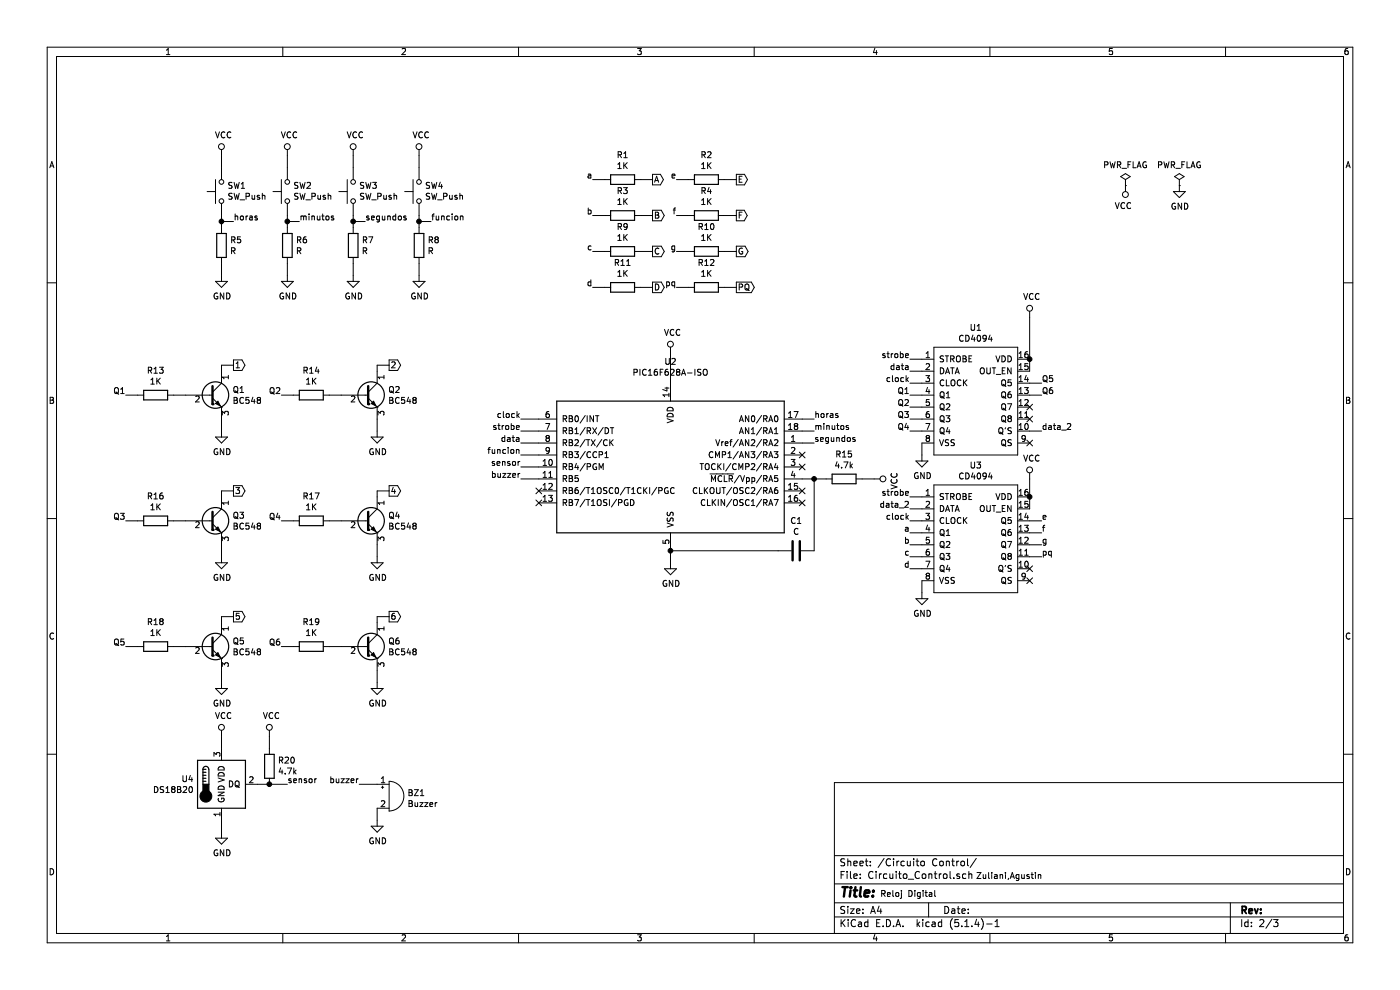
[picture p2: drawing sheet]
EESchema Schematic File Version 4
LIBS:Circuito Electrico-cache
EELAYER 30 0
EELAYER END
$Descr A4 11693 8268
encoding utf-8
Sheet 2 3
Title ""
Date ""
Rev ""
Comp ""
Comment1 ""
Comment2 ""
Comment3 ""
Comment4 ""
$EndDescr
$Comp
L MCU_Microchip_PIC16:PIC16F628A-ISO U2
U 1 1
P 5600 3900
F 0 "U2" H 5600 4781 50  0000 C CNN
F 1 "PIC16F628A-ISO" H 5600 4690 50  0000 C CNN
F 2 "" H 5600 3900 50  0001 C CIN
F 3 "http://ww1.microchip.com/downloads/en/DeviceDoc/40300c.pdf" H 5600 3900 50  0001 C CNN
	1    5600 3900
	1    0    0    -1  
$EndComp
$Comp
L Switch:SW_Push SW3
U 1 1
P 2950 1600
F 0 "SW3" V 2996 1552 50  0000 R CNN
F 1 "SW_Push" V 2905 1552 50  0000 R CNN
F 2 "" H 2950 1800 50  0001 C CNN
F 3 "~" H 2950 1800 50  0001 C CNN
	1    2950 1600
	0    -1   -1   0   
$EndComp
$Comp
L Device:R R7
U 1 1
P 2950 2050
F 0 "R7" H 3020 2096 50  0000 L CNN
F 1 "R" H 3020 2005 50  0000 L CNN
F 2 "Resistor_THT:R_Axial_DIN0207_L6.3mm_D2.5mm_P10.16mm_Horizontal" V 2880 2050 50  0001 C CNN
F 3 "~" H 2950 2050 50  0001 C CNN
	1    2950 2050
	1    0    0    -1  
$EndComp
Wire Wire Line
	2950 1800 2950 1850
$Comp
L power:VCC #PWR03
U 1 1
P 2950 1300
F 0 "#PWR03" H 2950 1150 50  0001 C CNN
F 1 "VCC" H 2967 1473 50  0000 C CNN
F 2 "" H 2950 1300 50  0001 C CNN
F 3 "" H 2950 1300 50  0001 C CNN
	1    2950 1300
	1    0    0    -1  
$EndComp
Wire Wire Line
	2950 1300 2950 1400
$Comp
L power:GND #PWR07
U 1 1
P 2950 2300
F 0 "#PWR07" H 2950 2050 50  0001 C CNN
F 1 "GND" H 2955 2127 50  0000 C CNN
F 2 "" H 2950 2300 50  0001 C CNN
F 3 "" H 2950 2300 50  0001 C CNN
	1    2950 2300
	1    0    0    -1  
$EndComp
Wire Wire Line
	2950 2300 2950 2200
$Comp
L power:GND #PWR018
U 1 1
P 5600 4700
F 0 "#PWR018" H 5600 4450 50  0001 C CNN
F 1 "GND" H 5605 4527 50  0000 C CNN
F 2 "" H 5600 4700 50  0001 C CNN
F 3 "" H 5600 4700 50  0001 C CNN
	1    5600 4700
	1    0    0    -1  
$EndComp
Wire Wire Line
	5600 4700 5600 4600
$Comp
L Switch:SW_Push SW4
U 1 1
P 3500 1600
F 0 "SW4" V 3546 1552 50  0000 R CNN
F 1 "SW_Push" V 3455 1552 50  0000 R CNN
F 2 "" H 3500 1800 50  0001 C CNN
F 3 "~" H 3500 1800 50  0001 C CNN
	1    3500 1600
	0    -1   -1   0   
$EndComp
$Comp
L Device:R R8
U 1 1
P 3500 2050
F 0 "R8" H 3570 2096 50  0000 L CNN
F 1 "R" H 3570 2005 50  0000 L CNN
F 2 "Resistor_THT:R_Axial_DIN0207_L6.3mm_D2.5mm_P10.16mm_Horizontal" V 3430 2050 50  0001 C CNN
F 3 "~" H 3500 2050 50  0001 C CNN
	1    3500 2050
	1    0    0    -1  
$EndComp
Wire Wire Line
	3500 1800 3500 1850
$Comp
L power:VCC #PWR04
U 1 1
P 3500 1300
F 0 "#PWR04" H 3500 1150 50  0001 C CNN
F 1 "VCC" H 3517 1473 50  0000 C CNN
F 2 "" H 3500 1300 50  0001 C CNN
F 3 "" H 3500 1300 50  0001 C CNN
	1    3500 1300
	1    0    0    -1  
$EndComp
Wire Wire Line
	3500 1300 3500 1400
$Comp
L power:GND #PWR08
U 1 1
P 3500 2300
F 0 "#PWR08" H 3500 2050 50  0001 C CNN
F 1 "GND" H 3505 2127 50  0000 C CNN
F 2 "" H 3500 2300 50  0001 C CNN
F 3 "" H 3500 2300 50  0001 C CNN
	1    3500 2300
	1    0    0    -1  
$EndComp
Wire Wire Line
	3500 2300 3500 2200
$Comp
L Switch:SW_Push SW2
U 1 1
P 2400 1600
F 0 "SW2" V 2446 1552 50  0000 R CNN
F 1 "SW_Push" V 2355 1552 50  0000 R CNN
F 2 "" H 2400 1800 50  0001 C CNN
F 3 "~" H 2400 1800 50  0001 C CNN
	1    2400 1600
	0    -1   -1   0   
$EndComp
$Comp
L Device:R R6
U 1 1
P 2400 2050
F 0 "R6" H 2470 2096 50  0000 L CNN
F 1 "R" H 2470 2005 50  0000 L CNN
F 2 "Resistor_THT:R_Axial_DIN0207_L6.3mm_D2.5mm_P10.16mm_Horizontal" V 2330 2050 50  0001 C CNN
F 3 "~" H 2400 2050 50  0001 C CNN
	1    2400 2050
	1    0    0    -1  
$EndComp
Wire Wire Line
	2400 1800 2400 1850
$Comp
L power:VCC #PWR02
U 1 1
P 2400 1300
F 0 "#PWR02" H 2400 1150 50  0001 C CNN
F 1 "VCC" H 2417 1473 50  0000 C CNN
F 2 "" H 2400 1300 50  0001 C CNN
F 3 "" H 2400 1300 50  0001 C CNN
	1    2400 1300
	1    0    0    -1  
$EndComp
Wire Wire Line
	2400 1300 2400 1400
$Comp
L power:GND #PWR06
U 1 1
P 2400 2300
F 0 "#PWR06" H 2400 2050 50  0001 C CNN
F 1 "GND" H 2405 2127 50  0000 C CNN
F 2 "" H 2400 2300 50  0001 C CNN
F 3 "" H 2400 2300 50  0001 C CNN
	1    2400 2300
	1    0    0    -1  
$EndComp
Wire Wire Line
	2400 2300 2400 2200
$Comp
L Switch:SW_Push SW1
U 1 1
P 1850 1600
F 0 "SW1" V 1896 1552 50  0000 R CNN
F 1 "SW_Push" V 1805 1552 50  0000 R CNN
F 2 "Battery:BatteryHolder_Keystone_3008_1x2450" H 1850 1800 50  0001 C CNN
F 3 "~" H 1850 1800 50  0001 C CNN
	1    1850 1600
	0    -1   -1   0   
$EndComp
$Comp
L Device:R R5
U 1 1
P 1850 2050
F 0 "R5" H 1920 2096 50  0000 L CNN
F 1 "R" H 1920 2005 50  0000 L CNN
F 2 "Resistor_THT:R_Axial_DIN0207_L6.3mm_D2.5mm_P10.16mm_Horizontal" V 1780 2050 50  0001 C CNN
F 3 "~" H 1850 2050 50  0001 C CNN
	1    1850 2050
	1    0    0    -1  
$EndComp
Wire Wire Line
	1850 1800 1850 1850
$Comp
L power:VCC #PWR01
U 1 1
P 1850 1300
F 0 "#PWR01" H 1850 1150 50  0001 C CNN
F 1 "VCC" H 1867 1473 50  0000 C CNN
F 2 "" H 1850 1300 50  0001 C CNN
F 3 "" H 1850 1300 50  0001 C CNN
	1    1850 1300
	1    0    0    -1  
$EndComp
Wire Wire Line
	1850 1300 1850 1400
$Comp
L power:GND #PWR05
U 1 1
P 1850 2300
F 0 "#PWR05" H 1850 2050 50  0001 C CNN
F 1 "GND" H 1855 2127 50  0000 C CNN
F 2 "" H 1850 2300 50  0001 C CNN
F 3 "" H 1850 2300 50  0001 C CNN
	1    1850 2300
	1    0    0    -1  
$EndComp
Wire Wire Line
	1850 2300 1850 2200
Wire Wire Line
	1850 1850 1950 1850
Connection ~ 1850 1850
Wire Wire Line
	1850 1850 1850 1900
Wire Wire Line
	2400 1850 2500 1850
Connection ~ 2400 1850
Wire Wire Line
	2400 1850 2400 1900
Wire Wire Line
	2950 1850 3050 1850
Connection ~ 2950 1850
Wire Wire Line
	2950 1850 2950 1900
Wire Wire Line
	3500 1850 3600 1850
Connection ~ 3500 1850
Wire Wire Line
	3500 1850 3500 1900
Text Label 1950 1850 0    50   ~ 0
horas
Text Label 2500 1850 0    50   ~ 0
minutos
Text Label 3050 1850 0    50   ~ 0
segundos
Text Label 3600 1850 0    50   ~ 0
funcion
$Comp
L power:VCC #PWR010
U 1 1
P 5600 2950
F 0 "#PWR010" H 5600 2800 50  0001 C CNN
F 1 "VCC" H 5617 3123 50  0000 C CNN
F 2 "" H 5600 2950 50  0001 C CNN
F 3 "" H 5600 2950 50  0001 C CNN
	1    5600 2950
	1    0    0    -1  
$EndComp
Wire Wire Line
	5600 2950 5600 3200
Wire Wire Line
	6700 3600 6800 3600
Text Label 6800 3600 0    50   ~ 0
minutos
Wire Wire Line
	6700 3500 6800 3500
Text Label 6800 3500 0    50   ~ 0
horas
Wire Wire Line
	6700 3700 6800 3700
Text Label 6800 3700 0    50   ~ 0
segundos
Wire Wire Line
	4500 3800 4350 3800
Text Label 4350 3800 2    50   ~ 0
funcion
Wire Wire Line
	4500 3700 4350 3700
Text Label 4350 3700 2    50   ~ 0
data
Wire Wire Line
	4500 3500 4350 3500
Text Label 4350 3500 2    50   ~ 0
clock
Wire Wire Line
	4500 3600 4350 3600
Text Label 4350 3600 2    50   ~ 0
strobe
Wire Wire Line
	4500 4000 4350 4000
Text Label 4350 4000 2    50   ~ 0
buzzer
$Comp
L Cd4094:CD4094 U1
U 1 1
P 7950 3150
F 0 "U1" H 8150 3565 50  0000 C CNN
F 1 "CD4094" H 8150 3474 50  0000 C CNN
F 2 "" H 7950 3150 50  0001 C CNN
F 3 "" H 7950 3150 50  0001 C CNN
	1    7950 3150
	1    0    0    -1  
$EndComp
$Comp
L Cd4094:CD4094 U3
U 1 1
P 7950 4300
F 0 "U3" H 8150 4715 50  0000 C CNN
F 1 "CD4094" H 8150 4624 50  0000 C CNN
F 2 "" H 7950 4300 50  0001 C CNN
F 3 "" H 7950 4300 50  0001 C CNN
	1    7950 4300
	1    0    0    -1  
$EndComp
Wire Wire Line
	7700 3000 7600 3000
Text Label 7600 3000 2    50   ~ 0
strobe
Wire Wire Line
	7700 3100 7600 3100
Text Label 7600 3100 2    50   ~ 0
data
Wire Wire Line
	7700 3200 7600 3200
Text Label 7600 3200 2    50   ~ 0
clock
Wire Wire Line
	8600 3000 8600 3100
$Comp
L power:VCC #PWR09
U 1 1
P 8600 2650
F 0 "#PWR09" H 8600 2500 50  0001 C CNN
F 1 "VCC" H 8617 2823 50  0000 C CNN
F 2 "" H 8600 2650 50  0001 C CNN
F 3 "" H 8600 2650 50  0001 C CNN
	1    8600 2650
	1    0    0    -1  
$EndComp
Wire Wire Line
	8600 2650 8600 3000
Connection ~ 8600 3000
$Comp
L power:GND #PWR013
U 1 1
P 7700 3800
F 0 "#PWR013" H 7700 3550 50  0001 C CNN
F 1 "GND" H 7705 3627 50  0000 C CNN
F 2 "" H 7700 3800 50  0001 C CNN
F 3 "" H 7700 3800 50  0001 C CNN
	1    7700 3800
	1    0    0    -1  
$EndComp
Wire Wire Line
	7700 3800 7700 3700
Wire Wire Line
	8600 4150 8600 4250
$Comp
L power:VCC #PWR015
U 1 1
P 8600 4000
F 0 "#PWR015" H 8600 3850 50  0001 C CNN
F 1 "VCC" H 8617 4173 50  0000 C CNN
F 2 "" H 8600 4000 50  0001 C CNN
F 3 "" H 8600 4000 50  0001 C CNN
	1    8600 4000
	1    0    0    -1  
$EndComp
Wire Wire Line
	8600 4000 8600 4150
Connection ~ 8600 4150
$Comp
L power:GND #PWR019
U 1 1
P 7700 4950
F 0 "#PWR019" H 7700 4700 50  0001 C CNN
F 1 "GND" H 7705 4777 50  0000 C CNN
F 2 "" H 7700 4950 50  0001 C CNN
F 3 "" H 7700 4950 50  0001 C CNN
	1    7700 4950
	1    0    0    -1  
$EndComp
Wire Wire Line
	7700 4950 7700 4850
Wire Wire Line
	8600 3600 8700 3600
Text Label 8700 3600 0    50   ~ 0
data_2
Wire Wire Line
	7700 4250 7600 4250
Text Label 7600 4250 2    50   ~ 0
data_2
Wire Wire Line
	7700 4150 7600 4150
Text Label 7600 4150 2    50   ~ 0
strobe
Wire Wire Line
	7700 4350 7600 4350
Text Label 7600 4350 2    50   ~ 0
clock
Text Label 7600 3300 2    50   ~ 0
Q1
Wire Wire Line
	7600 3300 7700 3300
Text Label 7600 3400 2    50   ~ 0
Q2
Wire Wire Line
	7600 3400 7700 3400
Text Label 7600 3500 2    50   ~ 0
Q3
Wire Wire Line
	7600 3500 7700 3500
Text Label 7600 3600 2    50   ~ 0
Q4
Wire Wire Line
	7600 3600 7700 3600
Text Label 8700 3200 0    50   ~ 0
Q5
Wire Wire Line
	8700 3200 8600 3200
Text Label 8700 3300 0    50   ~ 0
Q6
Wire Wire Line
	8700 3300 8600 3300
$Comp
L Transistor_BJT:BC548 Q1
U 1 1
P 1750 3300
F 0 "Q1" H 1941 3346 50  0000 L CNN
F 1 "BC548" H 1941 3255 50  0000 L CNN
F 2 "Package_TO_SOT_THT:TO-92_Inline" H 1950 3225 50  0001 L CIN
F 3 "http://www.fairchildsemi.com/ds/BC/BC547.pdf" H 1750 3300 50  0001 L CNN
	1    1750 3300
	1    0    0    -1  
$EndComp
$Comp
L power:GND #PWR011
U 1 1
P 1850 3600
F 0 "#PWR011" H 1850 3350 50  0001 C CNN
F 1 "GND" H 1855 3427 50  0000 C CNN
F 2 "" H 1850 3600 50  0001 C CNN
F 3 "" H 1850 3600 50  0001 C CNN
	1    1850 3600
	1    0    0    -1  
$EndComp
$Comp
L Device:R R13
U 1 1
P 1300 3300
F 0 "R13" V 1093 3300 50  0000 C CNN
F 1 "1K" V 1184 3300 50  0000 C CNN
F 2 "Resistor_THT:R_Axial_DIN0207_L6.3mm_D2.5mm_P10.16mm_Horizontal" V 1230 3300 50  0001 C CNN
F 3 "~" H 1300 3300 50  0001 C CNN
	1    1300 3300
	0    1    1    0   
$EndComp
Wire Wire Line
	1450 3300 1550 3300
Text Label 1050 3300 2    50   ~ 0
Q1
Wire Wire Line
	1050 3300 1150 3300
$Comp
L Transistor_BJT:BC548 Q3
U 1 1
P 1750 4350
F 0 "Q3" H 1941 4396 50  0000 L CNN
F 1 "BC548" H 1941 4305 50  0000 L CNN
F 2 "Package_TO_SOT_THT:TO-92_Inline" H 1950 4275 50  0001 L CIN
F 3 "http://www.fairchildsemi.com/ds/BC/BC547.pdf" H 1750 4350 50  0001 L CNN
	1    1750 4350
	1    0    0    -1  
$EndComp
$Comp
L power:GND #PWR016
U 1 1
P 1850 4650
F 0 "#PWR016" H 1850 4400 50  0001 C CNN
F 1 "GND" H 1855 4477 50  0000 C CNN
F 2 "" H 1850 4650 50  0001 C CNN
F 3 "" H 1850 4650 50  0001 C CNN
	1    1850 4650
	1    0    0    -1  
$EndComp
$Comp
L Device:R R16
U 1 1
P 1300 4350
F 0 "R16" V 1093 4350 50  0000 C CNN
F 1 "1K" V 1184 4350 50  0000 C CNN
F 2 "Resistor_THT:R_Axial_DIN0207_L6.3mm_D2.5mm_P10.16mm_Horizontal" V 1230 4350 50  0001 C CNN
F 3 "~" H 1300 4350 50  0001 C CNN
	1    1300 4350
	0    1    1    0   
$EndComp
Wire Wire Line
	1450 4350 1550 4350
Text Label 1050 4350 2    50   ~ 0
Q3
Wire Wire Line
	1050 4350 1150 4350
$Comp
L Transistor_BJT:BC548 Q5
U 1 1
P 1750 5400
F 0 "Q5" H 1941 5446 50  0000 L CNN
F 1 "BC548" H 1941 5355 50  0000 L CNN
F 2 "Package_TO_SOT_THT:TO-92_Inline" H 1950 5325 50  0001 L CIN
F 3 "http://www.fairchildsemi.com/ds/BC/BC547.pdf" H 1750 5400 50  0001 L CNN
	1    1750 5400
	1    0    0    -1  
$EndComp
$Comp
L power:GND #PWR020
U 1 1
P 1850 5700
F 0 "#PWR020" H 1850 5450 50  0001 C CNN
F 1 "GND" H 1855 5527 50  0000 C CNN
F 2 "" H 1850 5700 50  0001 C CNN
F 3 "" H 1850 5700 50  0001 C CNN
	1    1850 5700
	1    0    0    -1  
$EndComp
$Comp
L Device:R R18
U 1 1
P 1300 5400
F 0 "R18" V 1093 5400 50  0000 C CNN
F 1 "1K" V 1184 5400 50  0000 C CNN
F 2 "Resistor_THT:R_Axial_DIN0207_L6.3mm_D2.5mm_P10.16mm_Horizontal" V 1230 5400 50  0001 C CNN
F 3 "~" H 1300 5400 50  0001 C CNN
	1    1300 5400
	0    1    1    0   
$EndComp
Wire Wire Line
	1450 5400 1550 5400
Text Label 1050 5400 2    50   ~ 0
Q5
Wire Wire Line
	1050 5400 1150 5400
$Comp
L Transistor_BJT:BC548 Q2
U 1 1
P 3050 3300
F 0 "Q2" H 3241 3346 50  0000 L CNN
F 1 "BC548" H 3241 3255 50  0000 L CNN
F 2 "Package_TO_SOT_THT:TO-92_Inline" H 3250 3225 50  0001 L CIN
F 3 "http://www.fairchildsemi.com/ds/BC/BC547.pdf" H 3050 3300 50  0001 L CNN
	1    3050 3300
	1    0    0    -1  
$EndComp
$Comp
L power:GND #PWR012
U 1 1
P 3150 3600
F 0 "#PWR012" H 3150 3350 50  0001 C CNN
F 1 "GND" H 3155 3427 50  0000 C CNN
F 2 "" H 3150 3600 50  0001 C CNN
F 3 "" H 3150 3600 50  0001 C CNN
	1    3150 3600
	1    0    0    -1  
$EndComp
$Comp
L Device:R R14
U 1 1
P 2600 3300
F 0 "R14" V 2393 3300 50  0000 C CNN
F 1 "1K" V 2484 3300 50  0000 C CNN
F 2 "Resistor_THT:R_Axial_DIN0207_L6.3mm_D2.5mm_P10.16mm_Horizontal" V 2530 3300 50  0001 C CNN
F 3 "~" H 2600 3300 50  0001 C CNN
	1    2600 3300
	0    1    1    0   
$EndComp
Wire Wire Line
	2750 3300 2850 3300
Text Label 2350 3300 2    50   ~ 0
Q2
Wire Wire Line
	2350 3300 2450 3300
$Comp
L Transistor_BJT:BC548 Q4
U 1 1
P 3050 4350
F 0 "Q4" H 3241 4396 50  0000 L CNN
F 1 "BC548" H 3241 4305 50  0000 L CNN
F 2 "Package_TO_SOT_THT:TO-92_Inline" H 3250 4275 50  0001 L CIN
F 3 "http://www.fairchildsemi.com/ds/BC/BC547.pdf" H 3050 4350 50  0001 L CNN
	1    3050 4350
	1    0    0    -1  
$EndComp
$Comp
L power:GND #PWR017
U 1 1
P 3150 4650
F 0 "#PWR017" H 3150 4400 50  0001 C CNN
F 1 "GND" H 3155 4477 50  0000 C CNN
F 2 "" H 3150 4650 50  0001 C CNN
F 3 "" H 3150 4650 50  0001 C CNN
	1    3150 4650
	1    0    0    -1  
$EndComp
$Comp
L Device:R R17
U 1 1
P 2600 4350
F 0 "R17" V 2393 4350 50  0000 C CNN
F 1 "1K" V 2484 4350 50  0000 C CNN
F 2 "Resistor_THT:R_Axial_DIN0207_L6.3mm_D2.5mm_P10.16mm_Horizontal" V 2530 4350 50  0001 C CNN
F 3 "~" H 2600 4350 50  0001 C CNN
	1    2600 4350
	0    1    1    0   
$EndComp
Wire Wire Line
	2750 4350 2850 4350
Text Label 2350 4350 2    50   ~ 0
Q4
Wire Wire Line
	2350 4350 2450 4350
$Comp
L Transistor_BJT:BC548 Q6
U 1 1
P 3050 5400
F 0 "Q6" H 3241 5446 50  0000 L CNN
F 1 "BC548" H 3241 5355 50  0000 L CNN
F 2 "Package_TO_SOT_THT:TO-92_Inline" H 3250 5325 50  0001 L CIN
F 3 "http://www.fairchildsemi.com/ds/BC/BC547.pdf" H 3050 5400 50  0001 L CNN
	1    3050 5400
	1    0    0    -1  
$EndComp
$Comp
L power:GND #PWR021
U 1 1
P 3150 5700
F 0 "#PWR021" H 3150 5450 50  0001 C CNN
F 1 "GND" H 3155 5527 50  0000 C CNN
F 2 "" H 3150 5700 50  0001 C CNN
F 3 "" H 3150 5700 50  0001 C CNN
	1    3150 5700
	1    0    0    -1  
$EndComp
$Comp
L Device:R R19
U 1 1
P 2600 5400
F 0 "R19" V 2393 5400 50  0000 C CNN
F 1 "1K" V 2484 5400 50  0000 C CNN
F 2 "Resistor_THT:R_Axial_DIN0207_L6.3mm_D2.5mm_P10.16mm_Horizontal" V 2530 5400 50  0001 C CNN
F 3 "~" H 2600 5400 50  0001 C CNN
	1    2600 5400
	0    1    1    0   
$EndComp
Wire Wire Line
	2750 5400 2850 5400
Text Label 2350 5400 2    50   ~ 0
Q6
Wire Wire Line
	2350 5400 2450 5400
Text GLabel 1950 3050 2    50   Output ~ 0
1
Text GLabel 3250 3050 2    50   Output ~ 0
2
Text GLabel 1950 4100 2    50   Output ~ 0
3
Text GLabel 3250 4100 2    50   Output ~ 0
4
Text GLabel 1950 5150 2    50   Output ~ 0
5
Text GLabel 3250 5150 2    50   Output ~ 0
6
$Comp
L Device:C C1
U 1 1
P 6650 4600
F 0 "C1" V 6398 4600 50  0000 C CNN
F 1 "C" V 6489 4600 50  0000 C CNN
F 2 "Capacitor_THT:C_Disc_D3.8mm_W2.6mm_P2.50mm" H 6688 4450 50  0001 C CNN
F 3 "~" H 6650 4600 50  0001 C CNN
	1    6650 4600
	0    1    1    0   
$EndComp
Wire Wire Line
	6500 4600 5600 4600
Connection ~ 5600 4600
Wire Wire Line
	6800 4600 6800 4000
Wire Wire Line
	6800 4000 6700 4000
$Comp
L Device:R R15
U 1 1
P 7050 4000
F 0 "R15" V 6843 4000 50  0000 C CNN
F 1 "4.7k" V 6934 4000 50  0000 C CNN
F 2 "Resistor_THT:R_Axial_DIN0207_L6.3mm_D2.5mm_P10.16mm_Horizontal" V 6980 4000 50  0001 C CNN
F 3 "~" H 7050 4000 50  0001 C CNN
	1    7050 4000
	0    1    1    0   
$EndComp
Wire Wire Line
	6900 4000 6800 4000
Connection ~ 6800 4000
$Comp
L power:VCC #PWR014
U 1 1
P 7300 4000
F 0 "#PWR014" H 7300 3850 50  0001 C CNN
F 1 "VCC" H 7317 4173 50  0000 C CNN
F 2 "" H 7300 4000 50  0001 C CNN
F 3 "" H 7300 4000 50  0001 C CNN
	1    7300 4000
	0    1    1    0   
$EndComp
Wire Wire Line
	7300 4000 7200 4000
$Comp
L Sensor_Temperature:DS18B20 U4
U 1 1
P 1850 6550
F 0 "U4" H 1620 6596 50  0000 R CNN
F 1 "DS18B20" H 1620 6505 50  0000 R CNN
F 2 "Package_TO_SOT_THT:TO-92_Inline" H 850 6300 50  0001 C CNN
F 3 "http://datasheets.maximintegrated.com/en/ds/DS18B20.pdf" H 1700 6800 50  0001 C CNN
	1    1850 6550
	1    0    0    -1  
$EndComp
Text Label 4350 3900 2    50   ~ 0
sensor
Wire Wire Line
	4350 3900 4500 3900
$Comp
L power:GND #PWR025
U 1 1
P 1850 6950
F 0 "#PWR025" H 1850 6700 50  0001 C CNN
F 1 "GND" H 1855 6777 50  0000 C CNN
F 2 "" H 1850 6950 50  0001 C CNN
F 3 "" H 1850 6950 50  0001 C CNN
	1    1850 6950
	1    0    0    -1  
$EndComp
Wire Wire Line
	1850 6950 1850 6850
$Comp
L power:VCC #PWR022
U 1 1
P 1850 6150
F 0 "#PWR022" H 1850 6000 50  0001 C CNN
F 1 "VCC" H 1867 6323 50  0000 C CNN
F 2 "" H 1850 6150 50  0001 C CNN
F 3 "" H 1850 6150 50  0001 C CNN
	1    1850 6150
	1    0    0    -1  
$EndComp
Wire Wire Line
	1850 6150 1850 6250
$Comp
L Device:R R20
U 1 1
P 2250 6400
F 0 "R20" H 2180 6354 50  0000 R CNN
F 1 "4.7k" H 2180 6445 50  0000 R CNN
F 2 "Resistor_THT:R_Axial_DIN0207_L6.3mm_D2.5mm_P10.16mm_Horizontal" V 2180 6400 50  0001 C CNN
F 3 "~" H 2250 6400 50  0001 C CNN
	1    2250 6400
	-1   0    0    1   
$EndComp
Wire Wire Line
	2250 6550 2150 6550
$Comp
L power:VCC #PWR023
U 1 1
P 2250 6150
F 0 "#PWR023" H 2250 6000 50  0001 C CNN
F 1 "VCC" H 2267 6323 50  0000 C CNN
F 2 "" H 2250 6150 50  0001 C CNN
F 3 "" H 2250 6150 50  0001 C CNN
	1    2250 6150
	1    0    0    -1  
$EndComp
Wire Wire Line
	2250 6150 2250 6250
Text Label 2400 6550 0    50   ~ 0
sensor
Wire Wire Line
	2400 6550 2250 6550
Connection ~ 2250 6550
$Comp
L Device:Buzzer BZ1
U 1 1
P 3250 6650
F 0 "BZ1" H 3402 6679 50  0000 L CNN
F 1 "Buzzer" H 3402 6588 50  0000 L CNN
F 2 "Buzzer_Beeper:Buzzer_12x9.5RM7.6" V 3225 6750 50  0001 C CNN
F 3 "~" V 3225 6750 50  0001 C CNN
	1    3250 6650
	1    0    0    -1  
$EndComp
$Comp
L power:GND #PWR024
U 1 1
P 3150 6850
F 0 "#PWR024" H 3150 6600 50  0001 C CNN
F 1 "GND" H 3155 6677 50  0000 C CNN
F 2 "" H 3150 6850 50  0001 C CNN
F 3 "" H 3150 6850 50  0001 C CNN
	1    3150 6850
	1    0    0    -1  
$EndComp
Wire Wire Line
	3150 6850 3150 6750
Text Label 3000 6550 2    50   ~ 0
buzzer
Wire Wire Line
	3000 6550 3150 6550
Wire Wire Line
	3250 4100 3150 4100
Wire Wire Line
	3150 4550 3150 4650
Wire Wire Line
	1950 4100 1850 4100
Wire Wire Line
	1850 4100 1850 4150
Wire Wire Line
	1850 4550 1850 4650
Wire Wire Line
	1950 5150 1850 5150
Wire Wire Line
	1850 5150 1850 5200
Wire Wire Line
	1850 5600 1850 5700
Wire Wire Line
	3250 5150 3150 5150
Wire Wire Line
	3150 5150 3150 5200
Wire Wire Line
	3150 5600 3150 5700
Wire Wire Line
	3250 3050 3150 3050
Wire Wire Line
	3150 3050 3150 3100
Wire Wire Line
	3150 3500 3150 3600
Wire Wire Line
	1950 3050 1850 3050
Wire Wire Line
	1850 3050 1850 3100
Wire Wire Line
	1850 3500 1850 3600
Text Label 7600 4450 2    50   ~ 0
a
Wire Wire Line
	7600 4450 7700 4450
Text Label 7600 4550 2    50   ~ 0
b
Wire Wire Line
	7600 4550 7700 4550
Text Label 7600 4650 2    50   ~ 0
c
Wire Wire Line
	7600 4650 7700 4650
Text Label 7600 4750 2    50   ~ 0
d
Wire Wire Line
	7600 4750 7700 4750
Text Label 8700 4350 0    50   ~ 0
e
Wire Wire Line
	8700 4350 8600 4350
Text Label 8700 4450 0    50   ~ 0
f
Wire Wire Line
	8700 4450 8600 4450
Text Label 8700 4550 0    50   ~ 0
g
Wire Wire Line
	8700 4550 8600 4550
Text Label 8700 4650 0    50   ~ 0
pq
Wire Wire Line
	8700 4650 8600 4650
$Comp
L Device:R R1
U 1 1
P 5200 1500
F 0 "R1" V 4993 1500 50  0000 C CNN
F 1 "1K" V 5084 1500 50  0000 C CNN
F 2 "Resistor_THT:R_Axial_DIN0207_L6.3mm_D2.5mm_P10.16mm_Horizontal" V 5130 1500 50  0001 C CNN
F 3 "~" H 5200 1500 50  0001 C CNN
	1    5200 1500
	0    1    1    0   
$EndComp
$Comp
L Device:R R3
U 1 1
P 5200 1800
F 0 "R3" V 4993 1800 50  0000 C CNN
F 1 "1K" V 5084 1800 50  0000 C CNN
F 2 "Resistor_THT:R_Axial_DIN0207_L6.3mm_D2.5mm_P10.16mm_Horizontal" V 5130 1800 50  0001 C CNN
F 3 "~" H 5200 1800 50  0001 C CNN
	1    5200 1800
	0    1    1    0   
$EndComp
$Comp
L Device:R R10
U 1 1
P 5900 2100
F 0 "R10" V 5693 2100 50  0000 C CNN
F 1 "1K" V 5784 2100 50  0000 C CNN
F 2 "Resistor_THT:R_Axial_DIN0207_L6.3mm_D2.5mm_P10.16mm_Horizontal" V 5830 2100 50  0001 C CNN
F 3 "~" H 5900 2100 50  0001 C CNN
	1    5900 2100
	0    1    1    0   
$EndComp
$Comp
L Device:R R9
U 1 1
P 5200 2100
F 0 "R9" V 4993 2100 50  0000 C CNN
F 1 "1K" V 5084 2100 50  0000 C CNN
F 2 "Resistor_THT:R_Axial_DIN0207_L6.3mm_D2.5mm_P10.16mm_Horizontal" V 5130 2100 50  0001 C CNN
F 3 "~" H 5200 2100 50  0001 C CNN
	1    5200 2100
	0    1    1    0   
$EndComp
$Comp
L Device:R R11
U 1 1
P 5200 2400
F 0 "R11" V 4993 2400 50  0000 C CNN
F 1 "1K" V 5084 2400 50  0000 C CNN
F 2 "Resistor_THT:R_Axial_DIN0207_L6.3mm_D2.5mm_P10.16mm_Horizontal" V 5130 2400 50  0001 C CNN
F 3 "~" H 5200 2400 50  0001 C CNN
	1    5200 2400
	0    1    1    0   
$EndComp
$Comp
L Device:R R2
U 1 1
P 5900 1500
F 0 "R2" V 5693 1500 50  0000 C CNN
F 1 "1K" V 5784 1500 50  0000 C CNN
F 2 "Resistor_THT:R_Axial_DIN0207_L6.3mm_D2.5mm_P10.16mm_Horizontal" V 5830 1500 50  0001 C CNN
F 3 "~" H 5900 1500 50  0001 C CNN
	1    5900 1500
	0    1    1    0   
$EndComp
$Comp
L Device:R R4
U 1 1
P 5900 1800
F 0 "R4" V 5693 1800 50  0000 C CNN
F 1 "1K" V 5784 1800 50  0000 C CNN
F 2 "Resistor_THT:R_Axial_DIN0207_L6.3mm_D2.5mm_P10.16mm_Horizontal" V 5830 1800 50  0001 C CNN
F 3 "~" H 5900 1800 50  0001 C CNN
	1    5900 1800
	0    1    1    0   
$EndComp
$Comp
L Device:R R12
U 1 1
P 5900 2400
F 0 "R12" V 5693 2400 50  0000 C CNN
F 1 "1K" V 5784 2400 50  0000 C CNN
F 2 "Resistor_THT:R_Axial_DIN0207_L6.3mm_D2.5mm_P10.16mm_Horizontal" V 5830 2400 50  0001 C CNN
F 3 "~" H 5900 2400 50  0001 C CNN
	1    5900 2400
	0    1    1    0   
$EndComp
Text Label 4950 1500 2    50   ~ 0
a
Wire Wire Line
	4950 1500 5050 1500
Text Label 4950 1800 2    50   ~ 0
b
Wire Wire Line
	4950 1800 5050 1800
Text Label 4950 2100 2    50   ~ 0
c
Wire Wire Line
	4950 2100 5050 2100
Text Label 4950 2400 2    50   ~ 0
d
Wire Wire Line
	4950 2400 5050 2400
Text Label 5650 1500 2    50   ~ 0
e
Wire Wire Line
	5650 1500 5750 1500
Text Label 5650 1800 2    50   ~ 0
f
Wire Wire Line
	5650 1800 5750 1800
Text Label 5650 2100 2    50   ~ 0
g
Wire Wire Line
	5650 2100 5750 2100
Text Label 5650 2400 2    50   ~ 0
pq
Wire Wire Line
	5650 2400 5750 2400
Text GLabel 5450 1500 2    50   Output ~ 0
A
Wire Wire Line
	5450 1500 5350 1500
Text GLabel 5450 1800 2    50   Output ~ 0
B
Wire Wire Line
	5450 1800 5350 1800
Text GLabel 5450 2100 2    50   Output ~ 0
C
Wire Wire Line
	5450 2100 5350 2100
Text GLabel 5450 2400 2    50   Output ~ 0
D
Wire Wire Line
	5450 2400 5350 2400
Text GLabel 6150 2400 2    50   Output ~ 0
PQ
Wire Wire Line
	6150 2400 6050 2400
Text GLabel 6150 2100 2    50   Output ~ 0
G
Wire Wire Line
	6150 2100 6050 2100
Text GLabel 6150 1800 2    50   Output ~ 0
F
Wire Wire Line
	6150 1800 6050 1800
Text GLabel 6150 1500 2    50   Output ~ 0
E
Wire Wire Line
	6150 1500 6050 1500
Wire Wire Line
	3150 4100 3150 4150
NoConn ~ 6700 3800
NoConn ~ 6700 3900
NoConn ~ 6700 4100
NoConn ~ 6700 4200
NoConn ~ 4500 4100
NoConn ~ 4500 4200
NoConn ~ 8600 3400
NoConn ~ 8600 3500
NoConn ~ 8600 3700
NoConn ~ 8600 4750
NoConn ~ 8600 4850
$Comp
L power:PWR_FLAG #FLG0101
U 1 1
P 9400 1550
F 0 "#FLG0101" H 9400 1625 50  0001 C CNN
F 1 "PWR_FLAG" H 9400 1723 50  0000 C CNN
F 2 "" H 9400 1550 50  0001 C CNN
F 3 "~" H 9400 1550 50  0001 C CNN
	1    9400 1550
	1    0    0    -1  
$EndComp
$Comp
L power:VCC #PWR0101
U 1 1
P 9400 1550
F 0 "#PWR0101" H 9400 1400 50  0001 C CNN
F 1 "VCC" H 9417 1723 50  0000 C CNN
F 2 "" H 9400 1550 50  0001 C CNN
F 3 "" H 9400 1550 50  0001 C CNN
	1    9400 1550
	-1   0    0    1   
$EndComp
$Comp
L power:PWR_FLAG #FLG0102
U 1 1
P 9850 1550
F 0 "#FLG0102" H 9850 1625 50  0001 C CNN
F 1 "PWR_FLAG" H 9850 1723 50  0000 C CNN
F 2 "" H 9850 1550 50  0001 C CNN
F 3 "~" H 9850 1550 50  0001 C CNN
	1    9850 1550
	1    0    0    -1  
$EndComp
$Comp
L power:GND #PWR0102
U 1 1
P 9850 1550
F 0 "#PWR0102" H 9850 1300 50  0001 C CNN
F 1 "GND" H 9855 1377 50  0000 C CNN
F 2 "" H 9850 1550 50  0001 C CNN
F 3 "" H 9850 1550 50  0001 C CNN
	1    9850 1550
	1    0    0    -1  
$EndComp
Text Notes 7350 7500 0    50   ~ 0
Reloj Digital
Text Notes 8150 7350 0    50   ~ 0
Zuliani,Agustin
$EndSCHEMATC
